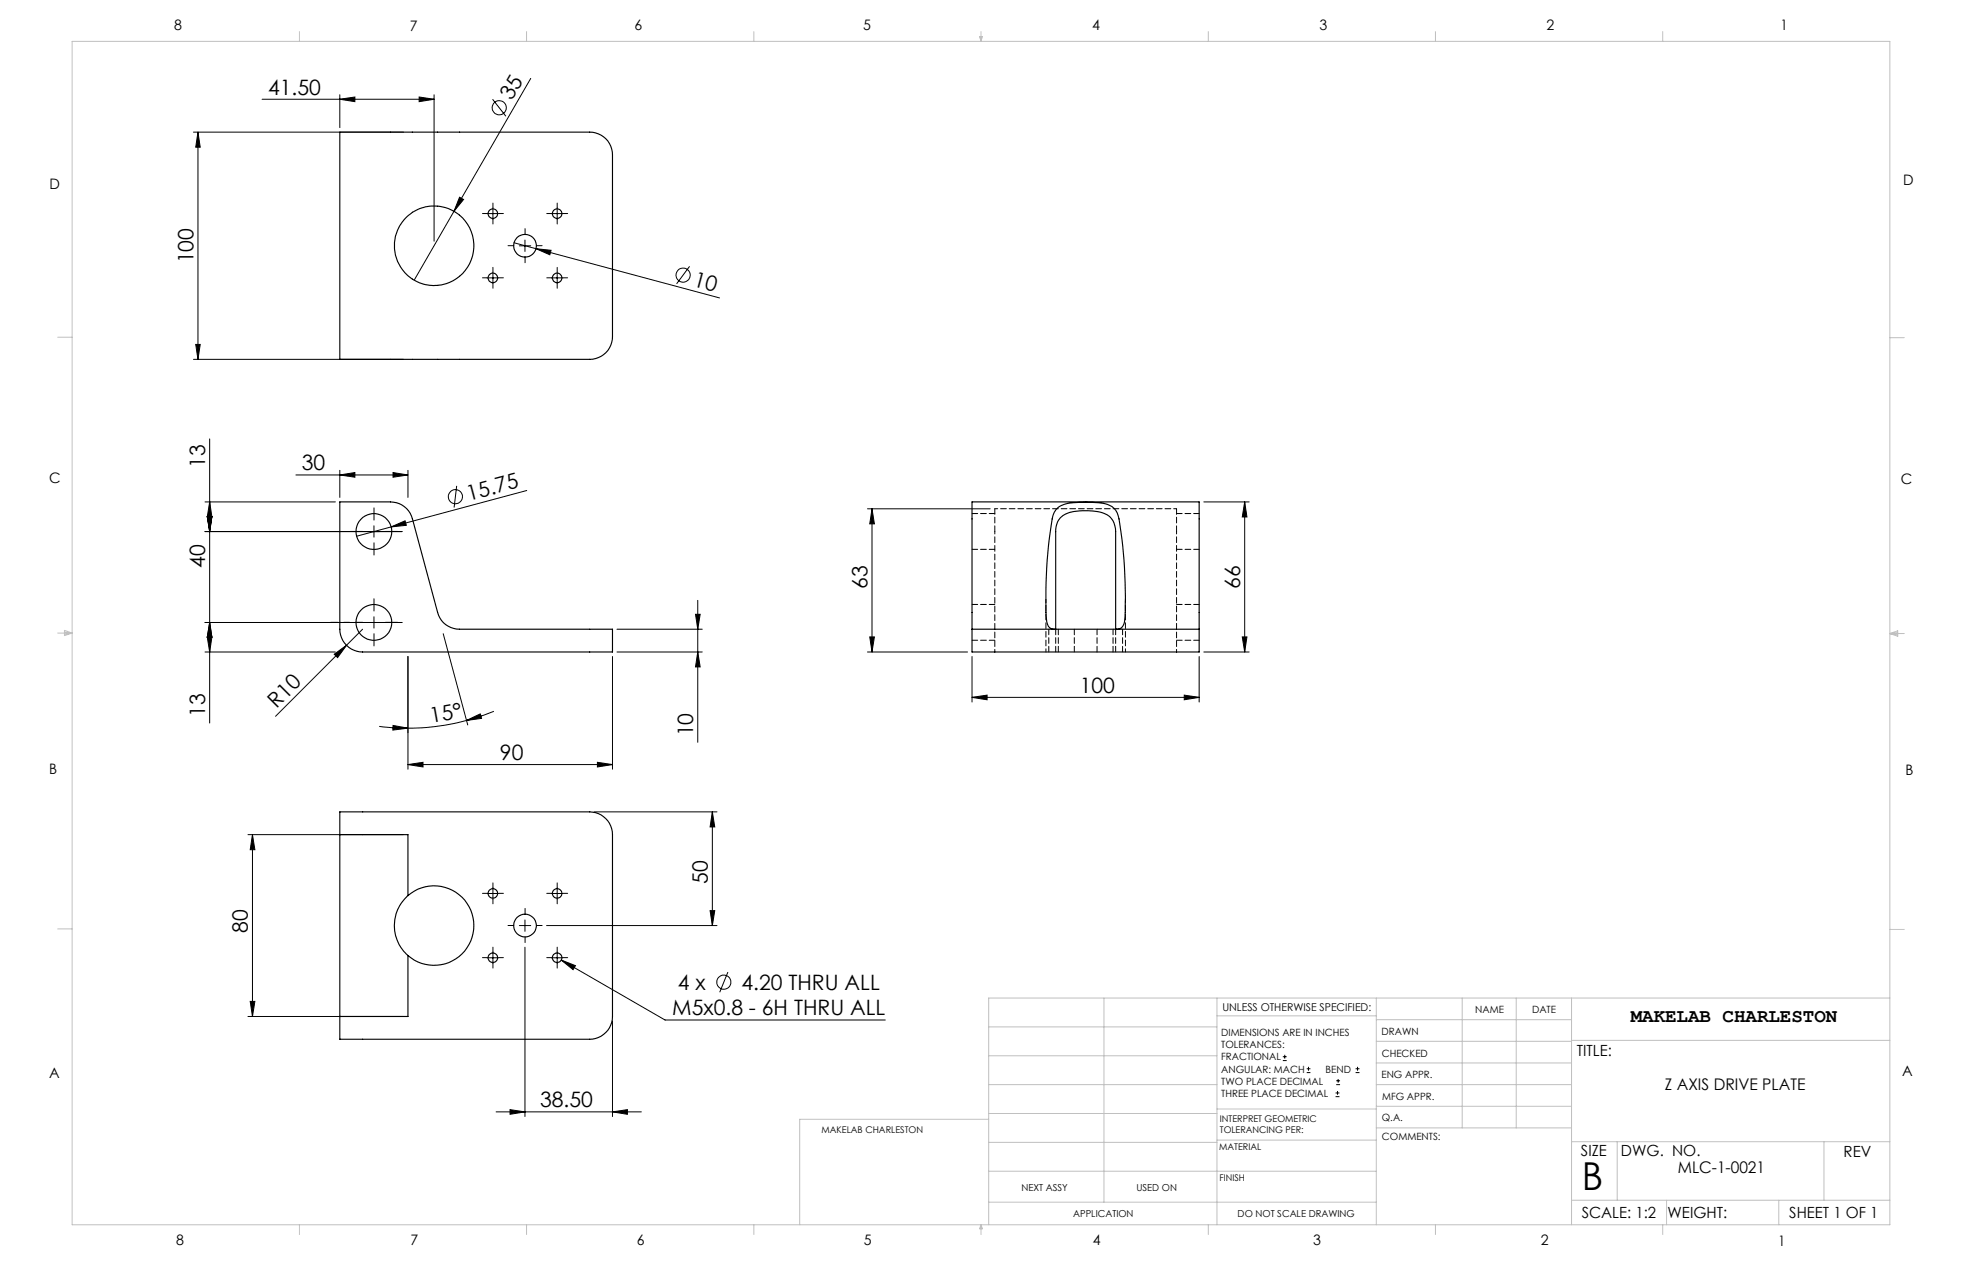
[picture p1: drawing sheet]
<svg xmlns="http://www.w3.org/2000/svg" width="432mm" height="279mm" viewBox="0 0 432 279" stroke-linecap="round" stroke-linejoin="round" font-family="sans-serif">
<g fill="none" stroke="#000" stroke-width=".22">
<path d="M116.8 17.3l-16.9 29.2M42.6 29.1h46.2M43.6 29.1v50M43.6 29.1l.5 3.3h-1zM57.7 21.8h37.8M74.8 21.8l3.3-.5v1.1zM74.8 20.8v7.3M92.3 21.3l3.2 .5-3.2 .6zM95.5 20.8v32.3M108.4 21.8l2.9 3.8M99.9 46.5l-8.7 15.1M101.1 43.4l.9 .5-2.1 2.6z"/>
<path d="M107.2 47h2.5M108.5 45.8v2.5M108.5 59.9v2.5M113.1 53.4l4.9 1.3M114.3 54.1h2.5M115.5 52.8v2.5M118 54.7l3.3 .4-.3 1zM118 54.7l40.4 10.8M121.4 47h2.5M122.6 45.8v2.5M122.6 59.9v2.5M151.8 58.6l-2.9 3.8"/>
<path d="M42.6 79.1h46.2M43.1 75.8h1l-.5 3.3zM107.2 61.1h2.5M121.4 61.1h2.5M46.1 96.6v62.5M45.1 116.9h43.4M45.1 110.4h28.7M45.6 113.6h1l-.5 3.3zM46.1 110.4l.5 3.3h-1zM65.1 104.5h24.7M74.8 104.5l3.3-.5v1zM74.8 103.5v5.9"/>
<path d="M82.3 115.7v2.5M86.1 115.9l3-1.3 .3 1zM86.5 104l3.3 .5-3.3 .5zM89.8 103.5v5.9M100.5 106.9l-.6 4.8M115.9 107.9l-37.4 10.1M190.9 111.9h27M191.9 111.9l.5 3.4h-1zM191.9 111.9v31.5M264.9 110.4h10M273.9 110.4l.5 3.3h-1zM273.9 110.4v33"/>
<path d="M45.1 136.9h43.4M46.1 136.9l.5 3.3h-1zM79.8 138.4l-19.2 19.2M82.3 135.7v2.5M97.5 139.4l5.4 20.1M135.8 138.4h18.8M153.1 135.1h1l-.5 3.3zM153.6 132.1v31.2M45.1 143.4h28.7M45.6 140.1h1l-.5 3.3zM73.6 143.9l2.7-1.9-2 2.7zM83.5 159.8l3.1 .3 3.2 .1"/>
<path d="M86.5 159.6l3.3 .6-3.3 .4zM89.8 144.4v24.8M102.7 158.5l3-1.4 .3 .9zM102.7 158.5a50 50 0 0 1-12.9 1.7M108.7 156.5l-6 2M134.8 144.4v24.8M135.8 143.4h18.8M153.6 143.4l.5 3.3h-1zM190.9 143.4h22M191.4 140.1h1l-.5 3.3zM213.9 153.4l3.3-.5v1.1zM213.9 144.4v10"/>
<path d="M213.9 153.4h50M260.6 152.9l3.3 .5-3.3 .6zM263.9 144.4v10M264.9 143.4h10M273.4 140.1h1l-.5 3.3zM89.8 168.2l3.3-.5v1zM89.8 168.2h45M130.8 178.6h27M131.5 167.7l3.3 .5-3.3 .5zM156.8 178.6l.5 3.3h-1zM156.8 178.6v25M54.6 183.6h34.2"/>
<path d="M55.6 183.6v40M55.6 183.6l.5 3.3h-1zM107.2 196.6h2.5M108.5 195.3v2.5M121.4 196.6h2.5M122.6 195.3v2.5M107.2 210.7h2.5M108.5 209.4v2.5M114.3 203.6h2.5M115.5 208.4v37.2M115.5 202.4v2.5M120.3 203.6h37.5"/>
<path d="M121.4 210.7h2.5M122.6 209.4v2.5M123.5 211.2l3.1 1.2-.5 .9zM123.5 211.2l22.9 13.2h48.4M156.3 200.3h1l-.5 3.3zM160.2 213.9l-1.8 4.4M54.6 223.6h34.2M55.1 220.3h1l-.5 3.3zM134.8 224.6v21M282.3 233.3h.9M282.3 232.5h.9M282.8 232.1v.8"/>
<path d="M287.6 236h.8M287.6 235.1h.8M288 234.7v.8M294.1 238.6h.8M294.1 237.8h.8M294.5 237.4v.8M298.3 236h.9M298.3 235.1h.9M298.8 234.7v.8M109.2 244.6h31.9M112.3 244.1l3.2 .5-3.2 .5zM134.8 244.6l3.3-.5v1z"/>
<path d="M293.9 241.3h.9M293.9 240.5h.9M294.4 240v.8"/>
<circle cx="109.9" cy="23.7" r="1.57"/>
<circle cx="150.3" cy="60.5" r="1.55"/>
<circle cx="100.2" cy="109.3" r="1.56"/>
<circle cx="159.3" cy="216.1" r="1.55"/>
</g>
<g fill="none" stroke="#000" stroke-width=".22" stroke-dasharray="15.2 1.3 1.3 1.3">
<path d="M107.2 47h-1M108.5 59.9v-1.1M108.5 45.7v-1M108.5 48.2v1.1M109.7 47h1.1M113.1 54h-1.3M115.6 51.5v-1.2M115.6 56.5v1.3M118.1 54h1.2M121.4 47h-1.1M122.6 59.9v-1.1M122.6 45.7v-1"/>
<path d="M122.6 48.2v1.1M123.9 47h1M107.2 61.1h-1M108.5 62.4v1M109.7 61.1h1.1M121.4 61.1h-1.1M122.6 62.4v1M123.9 61.1h1M79.8 116.9h-2.7M82.3 114.4v-2.7M82.3 119.4v2.7M84.8 116.9h2.7"/>
<path d="M82.3 134.4v-2.7M82.3 139.4v2.7M84.8 136.9h2.7M107.2 196.5h-1M108.5 195.3v-1.1M108.5 197.8v1M109.7 196.5h1.1M121.4 196.5h-1.1M122.6 195.3v-1.1M122.6 197.8v1M123.9 196.5h1M107.2 210.7h-1"/>
<path d="M108.5 209.4v-1M108.5 211.9v1.1M109.7 210.7h1.1M113.1 203.6h-1.3M115.6 201.1v-1.2M115.6 206.1v1.3M118.1 203.6h1.2M121.4 210.7h-1.1M122.6 209.4v-1M122.6 211.9v1.1M123.9 210.7h1"/>
</g>
<path d="M79.8 136.9h-7" fill="none" stroke="#000" stroke-width=".22" stroke-dasharray="15.2 1.3 1.3 1.3" stroke-dashoffset="13.6"/>
<g fill="none" stroke="#c0c0c0" stroke-width=".22">
<path d="M15.9 9.1h400v260.4h-400zM65.9 6.9v2.2M115.9 6.9v2.2M165.9 6.9v2.2M215.6 8h.6l-.3 1.1zM215.7 8l.2 1.1M215.9 6.9v2.2M216 8l-.1 1.1M265.9 6.9v2.2M315.9 6.9v2.2M365.9 6.9v2.2M12.7 74.2h3.2"/>
<path d="M415.9 74.3h3.2M12.7 139.3h3.2M14.2 139.1l1.7 .2M14.2 138.7l1.7 .6-1.7 .5zM15.9 139.3l-1.7 .3M415.9 139.4h3.2M415.9 139.4l1.8-.6v1.2zM415.9 139.4l1.8 .3M417.7 139.2l-1.8 .2M12.7 204.4h3.2M243 219.6v44.9M267.8 219.6v49.9"/>
<path d="M302.9 219.6v49.9M321.8 219.6v28.5M333.7 219.6v28.5M345.9 219.6v49.9M415.9 204.5h3.2M415.9 219.6h-198.3v49.9M217.6 238.6h50.2M217.6 232.3h50.2M217.6 225.9h50.2M267.8 223.5h35.1M302.9 233.9h43M302.9 229.1h43"/>
<path d="M302.9 224.3h43M302.9 238.6h43M345.9 228.9h70M217.6 257.7h85.3M217.6 251.3h50.2M217.6 245h50.2M217.6 246.2h-41.6v23.3M267.8 250.8h35.1M267.8 244h35.1M302.9 248.1h43M302.9 243.4h43M345.9 251.2h70"/>
<path d="M355.9 251.2v12.9M401.4 251.2v12.9M65.9 269.5v2.1M115.9 269.5v2.1M165.9 269.5v2.1M215.9 269.5v2.1M215.9 269.5l.3 .8h-.6zM217.6 264.5h85.3M265.9 269.5v2.1M315.9 269.5v2.1M345.9 264.1h70M365.9 269.5v2.1"/>
<path d="M366.8 264.1v5.4M391.5 264.1v5.4"/>
</g>
<g fill="#000">
<path d="M101.1 43.4l.9 .5-2.1 2.6zM118 54.7l3.3 .4-.3 1zM86.1 115.9l3-1.3 .3 1zM73.6 143.9l2.7-1.9-2 2.7zM123.5 211.2l3.1 1.2-.5 .9z"/>
<path d="M92.3 21.3l3.2 .5-3.2 .6zM74.8 21.8l3.3-.5v1.1z"/>
<path d="M74.8 104.5l3.3-.5v1zM86.5 104l3.3 .5-3.3 .5z"/>
<path d="M273.9 110.4l.5 3.3h-1zM273.4 140.1h1l-.5 3.3zM191.9 111.9l.5 3.4h-1zM191.4 140.1h1l-.5 3.3zM156.8 178.6l.5 3.3h-1zM156.3 200.3h1l-.5 3.3z"/>
<path d="M46.1 136.9l.5 3.3h-1zM45.6 113.6h1l-.5 3.3zM45.6 113.6h1l-.5 3.3zM46.1 110.4l.5 3.3h-1z"/>
<path d="M46.1 136.9l.5 3.3h-1zM45.6 140.1h1l-.5 3.3zM153.1 135.1h1l-.5 3.3zM153.6 143.4l.5 3.3h-1zM43.6 29.1l.5 3.3h-1zM43.1 75.8h1l-.5 3.3zM55.6 183.6l.5 3.3h-1zM55.1 220.3h1l-.5 3.3z"/>
<path d="M260.6 152.9l3.3 .5-3.3 .6zM213.9 153.4l3.3-.5v1.1zM134.8 244.6l3.3-.5v1zM112.3 244.1l3.2 .5-3.2 .5z"/>
<path d="M86.5 159.6l3.3 .6-3.3 .4zM102.7 158.5l3-1.4 .3 .9z"/>
<path d="M131.5 167.7l3.3 .5-3.3 .5zM89.8 168.2l3.3-.5v1z"/>
</g>
<g fill="none" stroke="#000" stroke-width=".25">
<path d="M74.8 29.1h55a5 5 0 0 1 5 5v40a5 5 0 0 1-5 5h-55zM74.8 110.4h11.1a5 5 0 0 1 4.9 3.8l5.5 20.5a4.9 4.9 0 0 0 4.8 3.7h33.7v5h-55a5.1 5.1 0 0 1-5-5zM213.9 138.4h50M213.9 138.4v5h50v-5M213.9 138.4v-28h50v28M232.2 138.4a1.78 1.78 0 0 1-1.9-2 99.8 99.8 0 0 1 1.4-23 3.9 3.9 0 0 1 3.8-2.7l3.5-.2a11.3 11.3 0 0 1 5.7 .9 4.9 4.9 0 0 1 1.8 4.2 93.7 93.7 0 0 1 .9 21.5 1.59 1.59 0 0 1-1.8 1.3M232.3 138.4v-21.5a4.1 4.1 0 0 1 4-4.4l2-.1a10.2 10.2 0 0 1 5.9 1.2 4.5 4.5 0 0 1 1.3 3.3v21.5M74.8 178.6h55a5.1 5.1 0 0 1 5 5v40a5.1 5.1 0 0 1-5 5h-55zM74.8 183.6h15v13.4M89.8 197a8.8 8.8 0 0 1 12.1 .6 8.8 8.8 0 0 1 0 12.1 8.8 8.8 0 0 1-12.1 .5M89.8 197a8.8 8.8 0 0 0 0 13.2M89.8 210.2v13.4h-15"/>
<circle cx="95.5" cy="54.1" r="8.8"/>
<circle cx="108.5" cy="47" r="1.05"/>
<circle cx="115.6" cy="54.1" r="2.49"/>
<circle cx="122.6" cy="47" r="1.05"/>
<circle cx="108.5" cy="61.1" r="1.05"/>
<circle cx="122.6" cy="61.1" r="1.05"/>
<circle cx="82.3" cy="116.9" r="3.9"/>
<circle cx="82.3" cy="136.9" r="3.9"/>
<circle cx="108.5" cy="196.6" r="1.05"/>
<circle cx="122.6" cy="196.6" r="1.05"/>
<circle cx="108.5" cy="210.7" r="1.05"/>
<circle cx="115.6" cy="203.6" r="2.51"/>
<circle cx="122.6" cy="210.7" r="1.05"/>
</g>
<g fill="none" stroke="#000" stroke-width=".22" stroke-dasharray="1.3 .6">
<path d="M218.9 111.9v5M218.9 113h-5M258.9 116.9v-5M263.9 113h-5M213.9 120.9h5M218.9 133h-5M230.8 138.4v5M236.4 138.4v5M245 138.4v5M245.5 138.4v5M258.9 120.9h5M263.9 133h-5"/>
<path d="M213.9 140.9h5M232.3 143.4v-5M232.9 143.4v-5M241.4 143.4v-5M247.1 143.4v-5M258.9 140.9h5"/>
</g>
<path d="M218.9 116.9v26.5M258.9 143.4v-26.5" fill="none" stroke="#000" stroke-width=".22" stroke-dasharray="1.3 .6" stroke-dashoffset=".7"/>
<path d="M258.9 111.9h-40M230.2 131.9v11.5M247.7 143.4v-11.5" fill="none" stroke="#000" stroke-width=".22" stroke-dasharray="1.3 .6" stroke-dashoffset=".6"/>
<text font-size="8.5" x="348.1" y="261.8">B</text>
<g font-size="4.7">
<text x="59" y="20.8">41.50</text>
<text x="112.7" y="22.3" transform="rotate(-60 112.7 22.3)">35</text>
<text x="42.6" y="57.9" transform="rotate(-90 42.6 57.9)">100</text>
<text x="152.4" y="62.8" transform="rotate(15 152.4 62.8)">10</text>
<text x="45.1" y="103" transform="rotate(-90 45.1 103)">13</text>
<text x="66.4" y="103.4">30</text>
<text x="103.2" y="110.2" transform="rotate(-15 103.2 110.2)">15.75</text>
<text x="45.1" y="125" transform="rotate(-90 45.1 125)">40</text>
<text x="190.9" y="129.6" transform="rotate(-90 190.9 129.6)">63</text>
<text x="272.9" y="129.6" transform="rotate(-90 272.9 129.6)">66</text>
<text x="60.9" y="155.9" transform="rotate(-45 60.9 155.9)">R10</text>
<text x="237.6" y="152.4">100</text>
<text x="45.1" y="157.7" transform="rotate(-90 45.1 157.7)">13</text>
<text x="94.9" y="159" transform="rotate(-10 94.9 159)">15°</text>
<text x="110" y="167.2">90</text>
<text x="152.6" y="162" transform="rotate(-90 152.6 162)">10</text>
<text x="155.8" y="194.4" transform="rotate(-90 155.8 194.4)">50</text>
<text x="54.6" y="205.2" transform="rotate(-90 54.6 205.2)">80</text>
<text x="149.2" y="217.8">4 x</text>
<text x="163.2" y="217.8">4.20 THRU ALL</text>
<text x="148" y="223.4">M5x0.8 - 6H THRU ALL</text>
<text x="118.9" y="243.6">38.50</text>
</g>
<text font-size="4.2" x="358.9" y="224.9">MAKELAB CHARLESTON</text>
<g font-size="3.5">
<text x="366.4" y="239.9">Z AXIS DRIVE PLATE</text>
<text x="369.2" y="258.1">MLC-1-0021</text>
</g>
<g font-size="3.4">
<text x="347.1" y="232.3">TITLE:</text>
<text x="347.9" y="254.3">SIZE</text>
<text x="356.7" y="254.4">DWG. NO.</text>
<text x="405.7" y="254.5">REV</text>
<text x="348.1" y="267.9">SCALE: 1:2</text>
<text x="367" y="268">WEIGHT:</text>
<text x="393.8" y="267.9">SHEET 1 OF 1</text>
</g>
<g font-size="3.2">
<text x="38.3" y="6.7">8</text>
<text x="90.2" y="6.7">7</text>
<text x="139.7" y="6.5">6</text>
<text x="190" y="6.5">5</text>
<text x="240.4" y="6.5">4</text>
<text x="290.4" y="6.7">3</text>
<text x="340.4" y="6.5">2</text>
<text x="391.9" y="6.7">1</text>
<text x="10.9" y="41.6">D</text>
<text x="418.9" y="40.7">D</text>
<text x="10.9" y="106.3">C</text>
<text x="418.4" y="106.4">C</text>
<text x="10.8" y="170.2">B</text>
<text x="419.4" y="170.6">B</text>
<text x="10.8" y="237.2">A</text>
<text x="418.6" y="236.8">A</text>
<text x="38.8" y="273.8">8</text>
<text x="90.4" y="273.8">7</text>
<text x="140.2" y="273.8">6</text>
<text x="190.1" y="273.9">5</text>
<text x="240.5" y="273.8">4</text>
<text x="289" y="273.9">3</text>
<text x="339.1" y="273.8">2</text>
<text x="391.4" y="274.1">1</text>
</g>
<text font-size="2.4" x="269" y="222.4">UNLESS OTHERWISE SPECIFIED:</text>
<g font-size="2.2">
<text x="268.8" y="228">DIMENSIONS ARE IN INCHES</text>
<text x="304.1" y="227.7">DRAWN</text>
<text x="324.7" y="222.9">NAME</text>
<text x="337.2" y="222.9">DATE</text>
<text x="268.8" y="230.6">TOLERANCES:</text>
<text x="268.8" y="233.3">FRACTIONAL</text>
<text x="304.1" y="232.6">CHECKED</text>
<text x="268.8" y="236">ANGULAR: MACH</text>
<text x="268.8" y="238.6">TWO PLACE DECIMAL</text>
<text x="291.7" y="236">BEND</text>
<text x="304" y="237.2">ENG APPR.</text>
<text x="268.8" y="241.3">THREE PLACE DECIMAL</text>
<text x="304.2" y="241.9">MFG APPR.</text>
<text x="304.1" y="246.7">Q.A.</text>
<text x="304.1" y="250.9">COMMENTS:</text>
</g>
<g font-size="2.1">
<text x="224.8" y="262">NEXT ASSY</text>
<text x="250.1" y="261.9">USED ON</text>
<text x="236.2" y="267.8">APPLICATION</text>
<text x="272.4" y="267.8">DO NOT SCALE DRAWING</text>
</g>
<g font-size="2">
<text x="180.8" y="249.2">MAKELAB CHARLESTON</text>
<text x="268.5" y="246.8">INTERPRET GEOMETRIC</text>
<text x="268.5" y="249.4">TOLERANCING PER:</text>
<text x="268.3" y="252.9">MATERIAL</text>
<text x="268.4" y="259.7">FINISH</text>
</g>
</svg>
